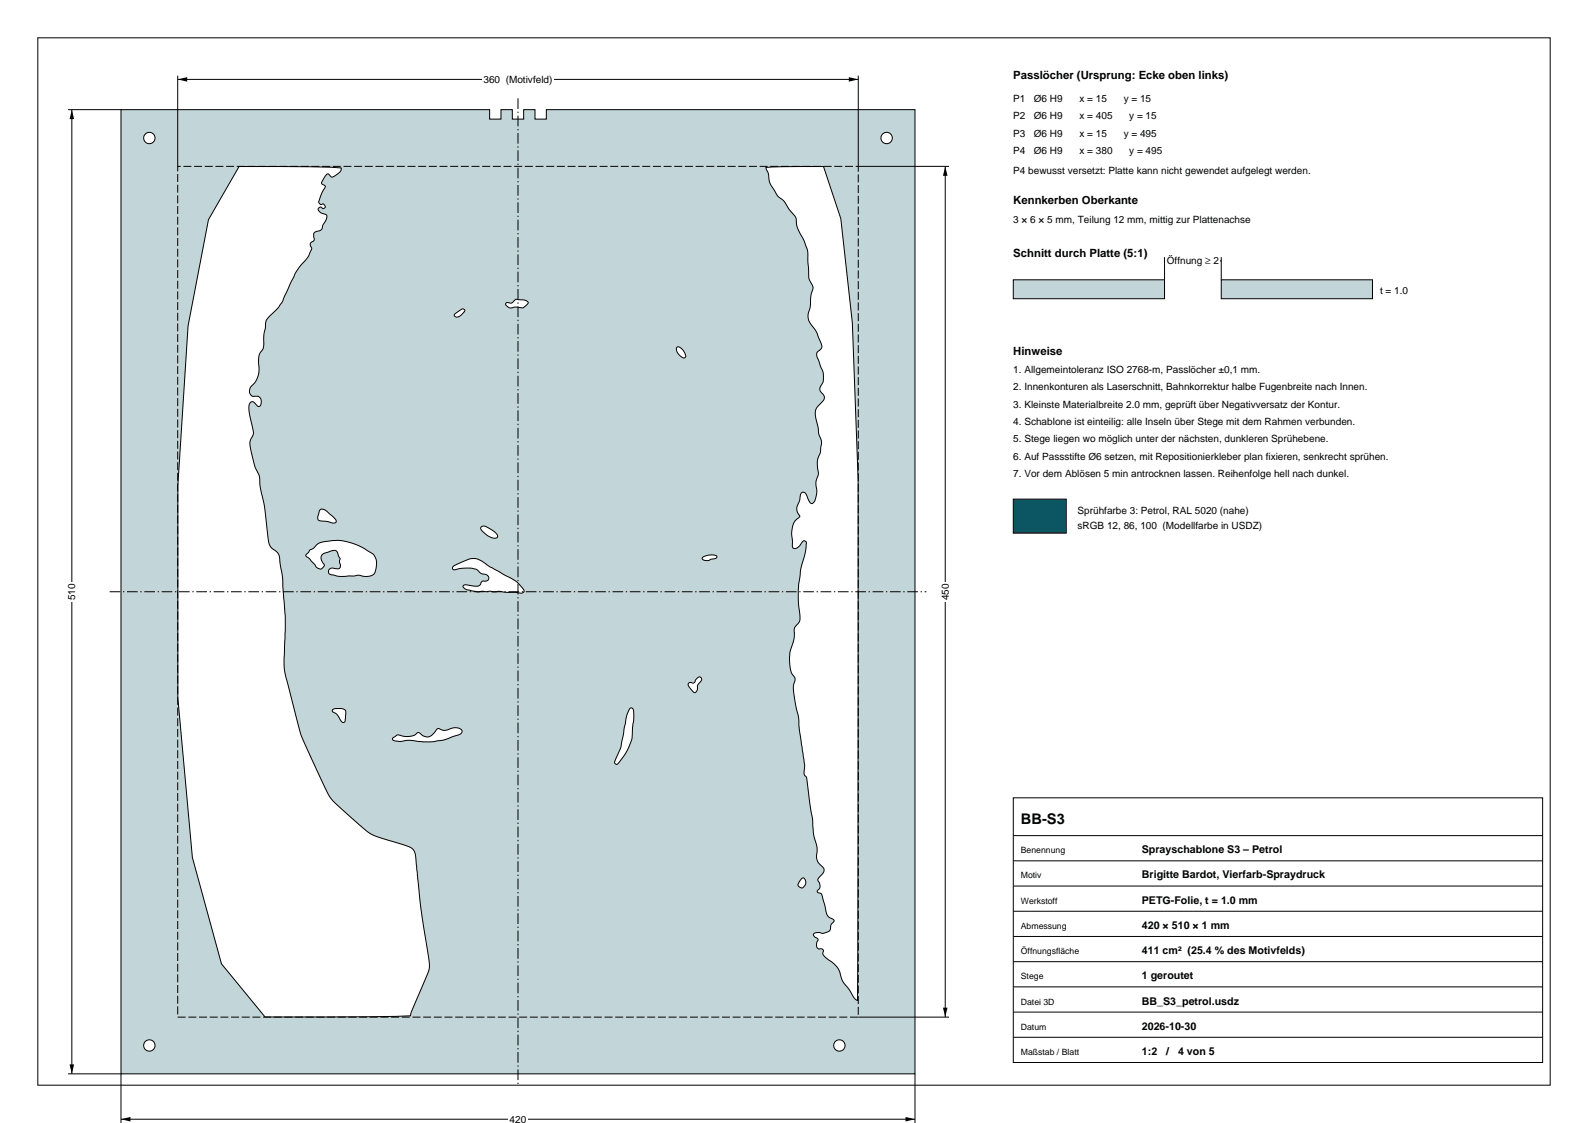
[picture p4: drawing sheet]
<svg xmlns="http://www.w3.org/2000/svg" width="420mm" height="297mm" viewBox="0 0 420 297" stroke-linecap="round" stroke-linejoin="round" font-family="sans-serif">
<path d="M10 10h400v277h-400z" fill="none" stroke="#000" stroke-width=".26"/>
<path d="M32 29v255h210v-255h-97.5v2.5h-3v-2.5h-3v2.5h-3v-2.5h-3v2.5h-3v-2.5zM120.2 83.1l1.2-.9a.94 .94 0 0 1 1.4-.4l.1 .2a2.21 2.21 0 0 1-2.5 1.7l-.3-.3zM84.6 134.9l.3-.2a3.8 3.8 0 0 1 2.7 1.5l.1 .1a2.26 2.26 0 0 1 1.2 1.8 1.36 1.36 0 0 1-1.8 0l-2.6-.4a1.28 1.28 0 0 1-.2-1.9zM127.2 139.4l.5-.3a6 6 0 0 1 3.9 2.6l-.1 .4a2.92 2.92 0 0 1-3.3-1l-1-1.1zM81.9 145.5l.1-.1a2.97 2.97 0 0 0 1.8-1.4 10.4 10.4 0 0 1 4.1-1 16 16 0 0 1 11.1 3.9 4.8 4.8 0 0 1-.3 5 4.9 4.9 0 0 1-4 .2l-1.2 .2a15.6 15.6 0 0 1-5.5-.3 .96 .96 0 0 1-1.1-1.1 .96 .96 0 0 1 1.5-.6l.3 .1a1 1 0 0 0 1.3-.3 1 1 0 0 0-.2-1.4 1.65 1.65 0 0 0-.3-1.7 1.32 1.32 0 0 0-.6-1.4 1.32 1.32 0 0 0-1.5 .2l-.5 .2a1.9 1.9 0 0 0-2 1.5l.5 1.4a.77 .77 0 0 1 .4 .8 .77 .77 0 0 1-.6 .6 1.64 1.64 0 0 1-2.1-1.2l-1.3-1.4-.8-.5a.52 .52 0 0 1-.1-.6 .52 .52 0 0 1 .5-.3zM119.9 149.8l.9-.5a10.4 10.4 0 0 1 4.3-1.6l.9 .1 1 .3 2.6 1.8 3.2 1.8a13.1 13.1 0 0 1 5.2 3.6l.4 .5a.68 .68 0 0 1 .1 .9 .68 .68 0 0 1-.9 .2l-3.4-.2a8.5 8.5 0 0 0-3.8-.2l-.9-.1-3.1 .1-1.5-.2a3.2 3.2 0 0 1-2.4-1.1l.1-.3a1.32 1.32 0 0 1 1.4-.1l1.4 .2a1.48 1.48 0 0 0 2-1.2l.5-.2a.97 .97 0 0 0 1.4-.7 .97 .97 0 0 0-1.2-1.1 3.5 3.5 0 0 1-2.2-1.2 9.5 9.5 0 0 0-5.8 .1 .49 .49 0 0 1-.4-.4 .49 .49 0 0 1 .2-.5zM63.2 44a384.2 384.2 0 0 1 27 .4 2.86 2.86 0 0 1-2.1 2.3 1.25 1.25 0 0 1-1.3-.7h-.1a4.4 4.4 0 0 0-1.6 2.6l.7 .4a.56 .56 0 0 1-.1 1l-1.2 2.8a.72 .72 0 0 0-.1 1 .72 .72 0 0 0 1 .1 .62 .62 0 0 1 .7 .6 .62 .62 0 0 1-.7 .7 .66 .66 0 0 0-1.1-.2 .66 .66 0 0 0 .3 1.1l1 .5a.89 .89 0 0 1 .9 .5 .89 .89 0 0 1-.2 1l-1 1.5-.1 .8a1.86 1.86 0 0 1-1.7 .9 1.64 1.64 0 0 0-.4 2.1v.2a1.36 1.36 0 0 0-1 1.4l.2 .3a.89 .89 0 0 1-.2 1.3l-1 1.8a24.3 24.3 0 0 0-5.4 9 14 14 0 0 1-4.7 6.5 3.9 3.9 0 0 0-.8 3 14.2 14.2 0 0 0-.5 4.7l-.1 .6a5.5 5.5 0 0 0-1.1 5.2 6.5 6.5 0 0 1-2.3 5.2 1.44 1.44 0 0 0 0 1.7 1.44 1.44 0 0 0 1.6 .5 1.45 1.45 0 0 1 1.3 1.2 1.45 1.45 0 0 1-.8 1.5l-.7-.7a.88 .88 0 0 0-1.1-.5 .88 .88 0 0 0-.6 .9 26.8 26.8 0 0 0 1.1 7.2v.5a4.8 4.8 0 0 0-.5 4.9 14.3 14.3 0 0 0 1.9 5.7l.3 1.2a31.4 31.4 0 0 0 1.2 7l1 8.4a3.8 3.8 0 0 0 1 2.9 3.6 3.6 0 0 1 2.2 4l.6 3.9 .7 9.7-.1 7a32.7 32.7 0 0 0 .5 10.1l.3 1a135.4 135.4 0 0 0 4.1 15.2l5 10.8 2.1 4.2a90.9 90.9 0 0 0 11.1 9.8l5.7 1.9a12.4 12.4 0 0 1 5.1 2 11.4 11.4 0 0 1 1 5l.3 2.2a273.4 273.4 0 0 0 3 22.6l.1 1.6-.3 1-4.5 10.7-.2 .9-11.6 .3-26.9 .1-11.5-14.1-7.7-28.1-3.9-42.2v-56.2l2.7-42.2 5.4-28.1zM88 187.7a2.86 2.86 0 0 1 3.4 .4v1.7a1.25 1.25 0 0 1-.6 1.3l-.6-.5a4.5 4.5 0 0 0-2.3-2.5zM103.9 195.2l.1-.1a2 2 0 0 1 2.6-.4 4.3 4.3 0 0 0 4.1-1 3.6 3.6 0 0 0 2.8 1.1l1.5-1.2a1.03 1.03 0 0 1 .8-.9 1.03 1.03 0 0 1 1.1 .3h1.4a3.2 3.2 0 0 1 3.8 .1 1.23 1.23 0 0 1-1.4 1.4 19.8 19.8 0 0 1-12.4 1.3h-.6a4.7 4.7 0 0 1-3.9-.2zM133.8 80.2l.5-.2a1.23 1.23 0 0 0 1.9-.6l.3-.2a4.9 4.9 0 0 1 3.2 .7 2.14 2.14 0 0 1-1.9 1.5 5.3 5.3 0 0 0-2.9 0l-.6-.2a.71 .71 0 0 1-.5-1zM179.1 91.8a2.06 2.06 0 0 1 2.1 1.8 .63 .63 0 0 1-.1 1 .63 .63 0 0 1-.9-.2l-1.2-1.4-.1-.9zM185.9 147.3a3.7 3.7 0 0 1 3.7-.1 .87 .87 0 0 1-1.2 .6l-.2 .1a1.79 1.79 0 0 1-2.5-.2zM202.6 44.3l4.5-.2 10.7-.1 4.6 13.8 3 27.6 1.6 41.4-.1 124-.2 13.8a3.4 3.4 0 0 1-1.6-2.1l-.7-1.1a7.6 7.6 0 0 1-2.4-4.7 10 10 0 0 0-3.6-3.4 1.25 1.25 0 0 1-.6-1.8l-.5-.6a1.05 1.05 0 0 1-1.2-.3 1.05 1.05 0 0 1-.1-1.2l.1-.3a.71 .71 0 0 0 .2-.8 .71 .71 0 0 0-.7-.4 .67 .67 0 0 1-.4-.9 .67 .67 0 0 1 .9-.4h.4a2.46 2.46 0 0 0 3.1-.9l.1-.5a2.05 2.05 0 0 1 .9-1.6l-.1-.3a2.85 2.85 0 0 1-2.2-3l-.6-2.4a1.51 1.51 0 0 0-.9-1.7l-.5-.2a.52 .52 0 0 1-.1-.5 .52 .52 0 0 1 .4-.4 2.18 2.18 0 0 0-.3-2.4l.5-.9a1.84 1.84 0 0 0 1.1-2.2l-.4-.3a3.5 3.5 0 0 1-1.4-4.2l-.1-1.6a31.1 31.1 0 0 1-1.3-7.8l-1.4-10-.3-.5a2.36 2.36 0 0 1-.2-2.3l-1.4-10.2a30.4 30.4 0 0 0-1.1-7l-.5-3.6 .3-1.6a1.64 1.64 0 0 0-.6-2.2 11.1 11.1 0 0 1 .4-8.7l.2-1.1a4 4 0 0 1 .6-3.2 2.6 2.6 0 0 0 .8-2.9 33.9 33.9 0 0 1 1.5-16.3l.2-1.6a1.18 1.18 0 0 0-.3-1.4h-.5a3.4 3.4 0 0 1-2.3 2l-.5-.4v-1.2a8.3 8.3 0 0 1 .6-5.7l1.2-1a.72 .72 0 0 0-.3-1l-.4-1.6 .7-1.6 .2-1.2a.92 .92 0 0 1 .7-1.2 .92 .92 0 0 1 1.1 .9 2.67 2.67 0 0 0 1.3 2.1l.3-.1a5.9 5.9 0 0 0 .8-5.1l.2-1.4a4.6 4.6 0 0 0 .2-3.5 6.5 6.5 0 0 1 .8-3.6v-.7a4.5 4.5 0 0 0-.4-3.9l-.4-2.6a5.3 5.3 0 0 1-.2-4.5l.4-.5a3.7 3.7 0 0 0 1.6-2.1l-.2-.8a1.83 1.83 0 0 1-.3-3.1 5.3 5.3 0 0 0-.5-4.5l-.8-2.1a1.48 1.48 0 0 1 .8-2.2 1.45 1.45 0 0 0 0-2.1l-.5-1a9.2 9.2 0 0 0-2.3-4.1 4 4 0 0 1 0-3.9 12.6 12.6 0 0 1 .8-5 3.8 3.8 0 0 0-.9-2.4l-.4-4.1a13.6 13.6 0 0 0-2.3-8.5l-.6-1.7-.3-2.2-1.6-1.9a9.1 9.1 0 0 0-3.3-3.9l-1.2-2a5.1 5.1 0 0 1-1.1-3.6zM182.1 180.7l.5-.2a.83 .83 0 0 0 1 .1 .83 .83 0 0 0 .4-.8l.2-.2a.74 .74 0 0 1 .6-.6 .74 .74 0 0 1 .7 .4l-.1 .8a2.44 2.44 0 0 0-1 2.3l-.7 .7a4.2 4.2 0 0 1-1.7-2.3zM166.6 187.3a.69 .69 0 0 1 .8 .1 .69 .69 0 0 1 .2 .8v2.1l-.2 1.6a13.2 13.2 0 0 1-4.3 10.3 .59 .59 0 0 1-.5-.9 28.9 28.9 0 0 0 2.7-9.5l.4-2.4zM212.1 232.3a.82 .82 0 0 1 .9 .2 .82 .82 0 0 1 .1 .9l-.1 .6a.96 .96 0 0 1-1.2 .8l-.4-.2a.74 .74 0 0 1 0-1.3zM38 36.5a1.5 1.5 0 0 1 3 0 1.5 1.5 0 0 1-3 0zM233 36.5a1.5 1.5 0 0 1 3 0 1.5 1.5 0 0 1-3 0zM38 276.5a1.5 1.5 0 0 1 3 0 1.5 1.5 0 0 1-3 0zM220.5 276.5a1.5 1.5 0 0 1 3 0 1.5 1.5 0 0 1-3 0z" fill-rule="evenodd" fill="#c2d5d8" stroke="#000" stroke-width=".26"/>
<path d="M47 44h180v225h-180z" fill="none" stroke="#000" stroke-width=".26" stroke-dasharray="2.1 .7" stroke-linecap="butt"/>
<path d="M137 26v261M29 156.5h216" fill="none" stroke="#000" stroke-width=".26" stroke-dasharray="2.8 .7 .4 .7" stroke-linecap="butt"/>
<path d="M32 284v13M32 296h210M242 284v13" fill="none" stroke="#000" stroke-width=".26"/>
<path d="M32 296l2.5-.6v1.2zM239.5 295.4l2.5 .6-2.5 .6z" fill="#000"/>
<path d="M134.4 294.9h5.2v2.2h-5.2z" fill-rule="evenodd" fill="#fff"/>
<path d="M47 20v24M227 20v24M47 21h180" fill="none" stroke="#000" stroke-width=".26"/>
<path d="M47 21l2.5-.6v1.2zM224.5 20.4l2.5 .6-2.5 .6z" fill="#000"/>
<path d="M127.5 19.9h19v2.2h-19z" fill-rule="evenodd" fill="#fff"/>
<path d="M18 29h14M19 29v255M18 284h14" fill="none" stroke="#000" stroke-width=".26"/>
<path d="M19 29l.6 2.5h-1.2zM18.4 281.5h1.2l-.6 2.5z" fill="#000"/>
<path d="M17.9 153.9h2.2v5.2h-2.2z" fill-rule="evenodd" fill="#fff"/>
<path d="M227 44h24M250 44v225M227 269h24" fill="none" stroke="#000" stroke-width=".26"/>
<path d="M250 44l.6 2.5h-1.2zM249.4 266.5h1.2l-.6 2.5z" fill="#000"/>
<path d="M248.9 153.9h2.2v5.2h-2.2z" fill-rule="evenodd" fill="#fff"/>
<g fill="#c2d5d8" stroke="#000" stroke-width=".26">
<path d="M268 74h40v5h-40z" fill-rule="evenodd"/>
<path d="M323 74h40v5h-40z" fill-rule="evenodd"/>
</g>
<path d="M308 68v6M308 69h15M323 68v6" fill="none" stroke="#000" stroke-width=".26"/>
<path d="M308 69l2.5-.6v1.2zM320.5 68.4l2.5 .6-2.5 .6z" fill="#000"/>
<path d="M308.2 67.9h14.6v2.2h-14.6z" fill-rule="evenodd" fill="#fff"/>
<path d="M268 132h14v9h-14z" fill-rule="evenodd" fill="#0c5664" stroke="#000" stroke-width=".26"/>
<path d="M268 211h140v70h-140zM268 221h140M268 227.7h140M268 234.3h140M268 241h140M268 247.7h140M268 254.3h140M268 261h140M268 267.7h140M268 274.3h140M268 281h140" fill="none" stroke="#000" stroke-width=".26"/>
<text font-size="3.9" x="270" y="218">BB-S3</text>
<g font-size="3">
<text x="268" y="21">Passlöcher (Ursprung: Ecke oben links)</text>
<text x="268" y="54">Kennkerben Oberkante</text>
<text x="268" y="68">Schnitt durch Platte (5:1)</text>
<text x="268" y="94">Hinweise</text>
</g>
<g font-size="2.8">
<text x="302" y="225.7">Sprayschablone S3 – Petrol</text>
<text x="302" y="232.3">Brigitte Bardot, Vierfarb-Spraydruck</text>
<text x="302" y="239">PETG-Folie, t = 1.0 mm</text>
<text x="302" y="245.7">420 × 510 × 1 mm</text>
<text x="302" y="252.3">411 cm² (25.4 % des Motivfelds)</text>
<text x="302" y="259">1 geroutet</text>
<text x="302" y="265.7">BB_S3_petrol.usdz</text>
<text x="302" y="272.3">2026-10-30</text>
<text x="302" y="279">1:2</text>
<text x="308.4" y="279">/</text>
<text x="311.6" y="279">4 von 5</text>
</g>
<g font-size="2.6">
<text x="127.9" y="21.9">360 (Motivfeld)</text>
<text x="268" y="27">P1</text>
<text x="273.4" y="27">Ø6 H9</text>
<text x="285.5" y="27">x = 15</text>
<text x="297.2" y="27">y = 15</text>
<text x="268" y="31.6">P2</text>
<text x="273.4" y="31.6">Ø6 H9</text>
<text x="285.5" y="31.6">x = 405</text>
<text x="298.7" y="31.6">y = 15</text>
<text x="268" y="36.2">P3</text>
<text x="268" y="40.8">P4</text>
<text x="273.4" y="36.2">Ø6 H9</text>
<text x="273.4" y="40.8">Ø6 H9</text>
<text x="285.5" y="36.2">x = 15</text>
<text x="285.5" y="40.8">x = 380</text>
<text x="297.2" y="36.2">y = 495</text>
<text x="298.7" y="40.8">y = 495</text>
<text x="268" y="46">P4 bewusst versetzt: Platte kann nicht gewendet aufgelegt werden.</text>
<text x="268" y="59">3 × 6 × 5 mm, Teilung 12 mm, mittig zur Plattenachse</text>
<text x="308.6" y="69.9">Öffnung ≥ 2</text>
<text x="365" y="77.8">t = 1.0</text>
<text x="268" y="98.6">1. Allgemeintoleranz ISO 2768-m, Passlöcher ±0,1 mm.</text>
<text x="268" y="103.2">2. Innenkonturen als Laserschnitt, Bahnkorrektur halbe Fugenbreite nach Innen.</text>
<text x="268" y="107.8">3. Kleinste Materialbreite 2.0 mm, geprüft über Negativversatz der Kontur.</text>
<text x="268" y="112.4">4. Schablone ist einteilig: alle Inseln über Stege mit dem Rahmen verbunden.</text>
<text x="268" y="117">5. Stege liegen wo möglich unter der nächsten, dunkleren Sprühebene.</text>
<text x="268" y="121.6">6. Auf Passstifte Ø6 setzen, mit Repositionierkleber plan fixieren, senkrecht sprühen.</text>
<text x="268" y="126.2">7. Vor dem Ablösen 5 min antrocknen lassen. Reihenfolge hell nach dunkel.</text>
<text x="285" y="136">Sprühfarbe 3: Petrol, RAL 5020 (nahe)</text>
<text x="285" y="140">sRGB 12, 86, 100 (Modellfarbe in USDZ)</text>
<text x="19.9" y="158.7" transform="rotate(-90 19.9 158.7)">510</text>
<text x="250.9" y="158.7" transform="rotate(-90 250.9 158.7)">450</text>
<text x="134.8" y="296.9">420</text>
</g>
<g font-size="2.3">
<text x="270" y="225.7">Benennung</text>
<text x="270" y="232.3">Motiv</text>
<text x="270" y="239">Werkstoff</text>
<text x="270" y="245.7">Abmessung</text>
<text x="270" y="252.3">Öffnungsfläche</text>
<text x="270" y="259">Stege</text>
<text x="270" y="265.7">Datei 3D</text>
<text x="270" y="272.3">Datum</text>
<text x="270" y="279">Maßstab / Blatt</text>
</g>
</svg>
